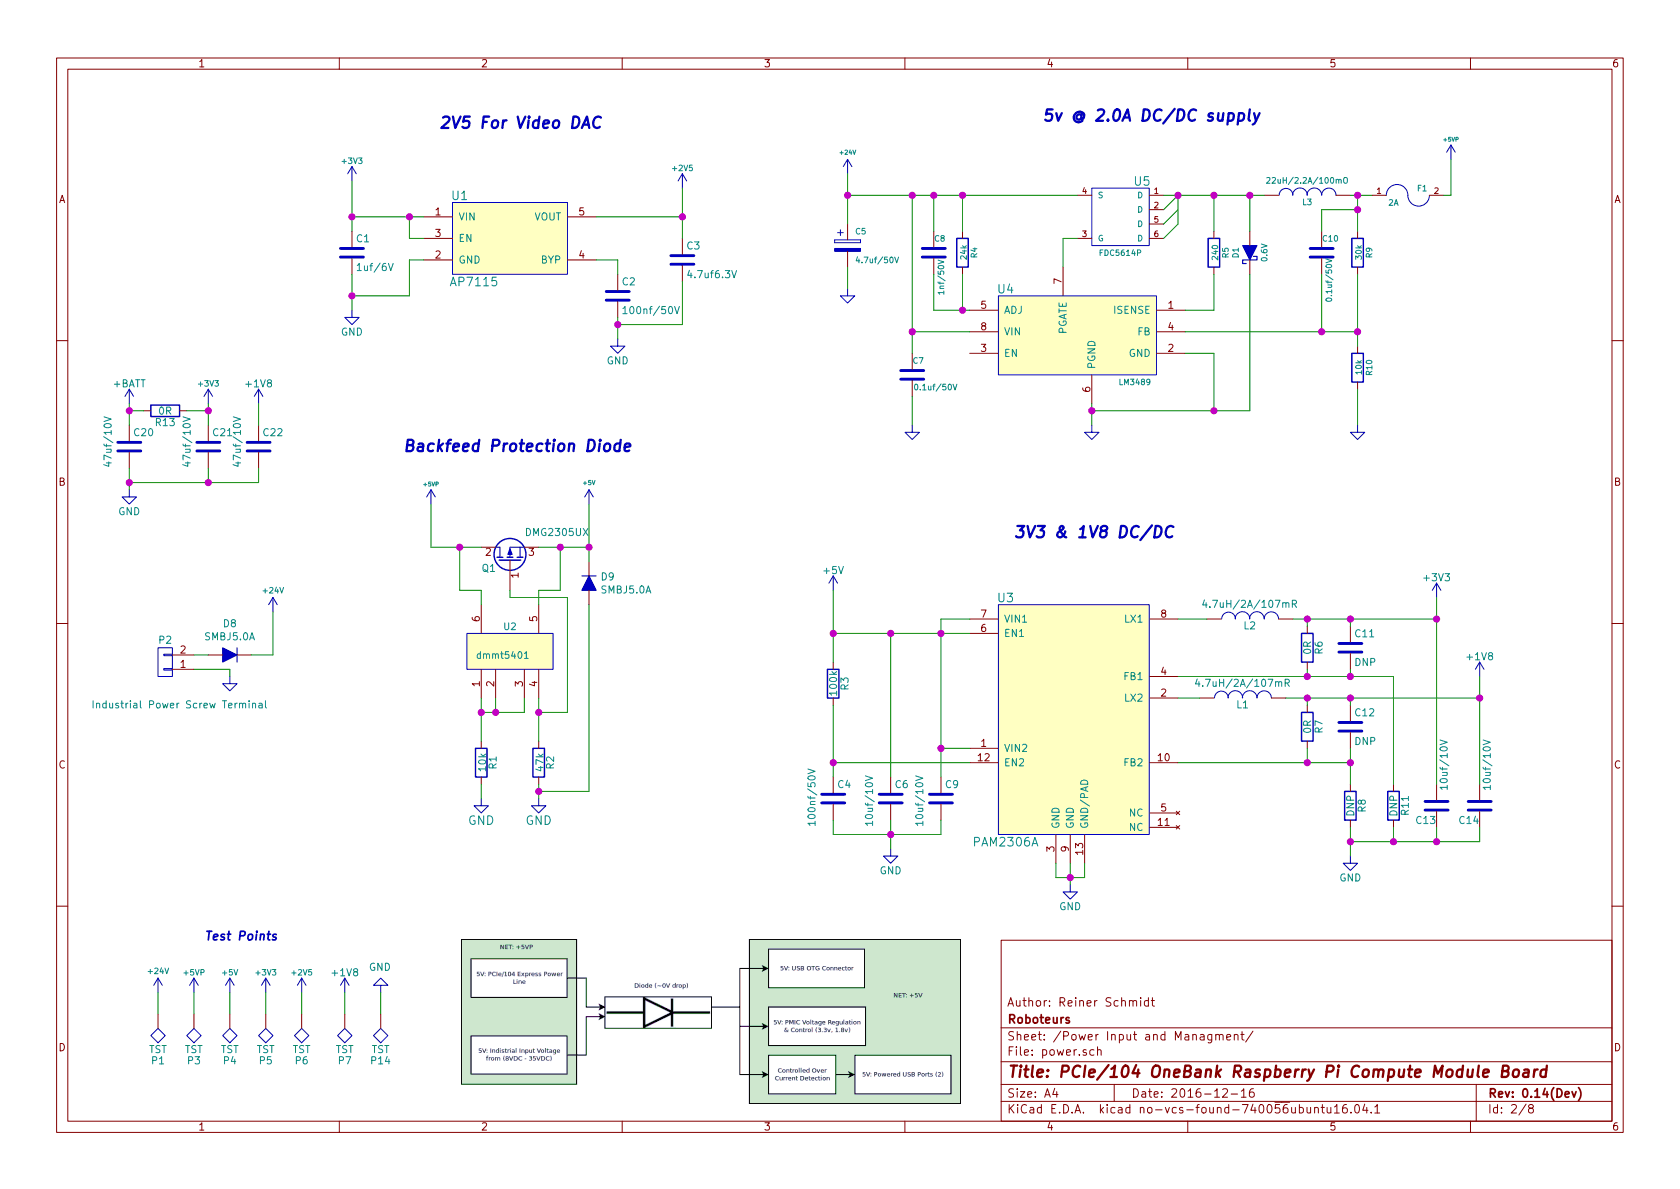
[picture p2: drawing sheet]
EESchema Schematic File Version 2
LIBS:power
LIBS:device
LIBS:transistors
LIBS:conn
LIBS:linear
LIBS:regul
LIBS:74xx
LIBS:cmos4000
LIBS:adc-dac
LIBS:memory
LIBS:xilinx
LIBS:microcontrollers
LIBS:dsp
LIBS:microchip
LIBS:analog_switches
LIBS:motorola
LIBS:texas
LIBS:intel
LIBS:audio
LIBS:interface
LIBS:digital-audio
LIBS:philips
LIBS:display
LIBS:cypress
LIBS:siliconi
LIBS:opto
LIBS:atmel
LIBS:contrib
LIBS:valves
LIBS:ddr2_sodimm
LIBS:raspberry_pi_+_conn
LIBS:onebank
LIBS:fdc5614p
LIBS:pam2306a
LIBS:dmmt5401
LIBS:ap7115
LIBS:dips-s
LIBS:LAN9514I-JZX
LIBS:ts3usb3031
LIBS:93lc66a
LIBS:rj45-0011d01bnl
LIBS:micro_usb
LIBS:video
LIBS:ttl_ieee
LIBS:transf
LIBS:switches
LIBS:supertex
LIBS:stm32
LIBS:stm8
LIBS:silabs
LIBS:sensors
LIBS:rfcom
LIBS:relays
LIBS:references
LIBS:pspice
LIBS:powerint
LIBS:onsemi
LIBS:nxp_armmcu
LIBS:nordicsemi
LIBS:msp430
LIBS:motor_drivers
LIBS:microchip_pic32mcu
LIBS:microchip_pic18mcu
LIBS:microchip_pic16mcu
LIBS:microchip_pic12mcu
LIBS:microchip_pic10mcu
LIBS:microchip_dspic33dsc
LIBS:maxim
LIBS:logo
LIBS:ir
LIBS:hc11
LIBS:graphic
LIBS:gennum
LIBS:ftdi
LIBS:elec-unifil
LIBS:diode
LIBS:dc-dc
LIBS:cmos_ieee
LIBS:brooktre
LIBS:analog_devices
LIBS:actel
LIBS:ac-dc
LIBS:Zilog
LIBS:Xicor
LIBS:Power_Management
LIBS:Oscillators
LIBS:Lattice
LIBS:ESD_Protection
LIBS:Altera
LIBS:74xgxx
LIBS:w_vacuum
LIBS:w_transistor
LIBS:w_rtx
LIBS:w_relay
LIBS:w_opto
LIBS:w_microcontrollers
LIBS:w_memory
LIBS:w_logic
LIBS:w_device
LIBS:w_connectors
LIBS:w_analog
LIBS:ESP8266
LIBS:usb_a_dual
LIBS:hdmi_conn
LIBS:esd5384
LIBS:ap2331w
LIBS:hole
LIBS:h1102
LIBS:RPi PCIe104 OB Compute Mod-cache
EELAYER 26 0
EELAYER END
$Descr A4 11693 8268
encoding utf-8
Sheet 2 8
Title "PCIe/104 OneBank Raspberry Pi Compute Module Board"
Date "2016-12-16"
Rev "0.14(Dev)"
Comp "Roboteurs"
Comment1 "Author: Reiner Schmidt"
Comment2 ""
Comment3 ""
Comment4 ""
$EndDescr
$Comp
L LM3489 U4
U 1 1
P 7400 2050
F 0 "U4" H 7000 2100 60 0000 C CNN
F 1 "LM3489" H 7900 1450 39 0000 C CNN
F 2 "w_smd_dil:msoic-8" H 7400 2050 60 0001 C CNN
F 3 "" H 7400 2050 60 0000 C CNN
F 4 "926-LM3489MM/NOPB" H 7400 2050 60 0001 C CNN "Mouser Part No."
F 5 "LM3489MM/NOPB" H 0 0 50 0001 C CNN "manf#"
F 6 "926-LM3489MM/NOPB" H 0 0 50 0001 C CNN "mouser#"
	1    7400 2050
	1    0    0    -1  
$EndComp
$Comp
L R R4
U 1 1
P 6700 1750
F 0 "R4" V 6780 1750 40 0000 C CNN
F 1 "24k" V 6707 1751 40 0000 C CNN
F 2 "w_smd_resistors:r_0402" V 6630 1750 30 0001 C CNN
F 3 "" H 6700 1750 30 0000 C CNN
F 4 "71-CRCW0603-24K-E3" V 6700 1750 60 0001 C CNN "Mouser Part No."
F 5 "ERJ-2GEJ243X" H 0 0 50 0001 C CNN "manf#"
F 6 "667-ERJ-2GEJ243X" H 0 0 50 0001 C CNN "mouser#"
	1    6700 1750
	1    0    0    -1  
$EndComp
$Comp
L C C7
U 1 1
P 6350 2600
F 0 "C7" H 6350 2700 40 0000 L CNN
F 1 "0.1uf/50V" H 6356 2515 40 0000 L CNN
F 2 "w_smd_resistors:r_0402" H 6388 2450 30 0001 C CNN
F 3 "" H 6350 2600 60 0000 C CNN
F 4 "81-GRM39X104K50D" H 6350 2600 60 0001 C CNN "Mouser Part No."
F 5 "GRM155R71H104KE14J" H 0 0 50 0001 C CNN "manf#"
F 6 "81-GRM155R71H104KE4J" H 0 0 50 0001 C CNN "mouser#"
	1    6350 2600
	1    0    0    -1  
$EndComp
$Comp
L GND #PWR01
U 1 1
P 6350 2950
F 0 "#PWR01" H 6350 2950 30 0001 C CNN
F 1 "GND" H 6350 2880 30 0001 C CNN
F 2 "" H 6350 2950 60 0000 C CNN
F 3 "" H 6350 2950 60 0000 C CNN
	1    6350 2950
	1    0    0    -1  
$EndComp
$Comp
L GND #PWR02
U 1 1
P 7600 2950
F 0 "#PWR02" H 7600 2950 30 0001 C CNN
F 1 "GND" H 7600 2880 30 0001 C CNN
F 2 "" H 7600 2950 60 0000 C CNN
F 3 "" H 7600 2950 60 0000 C CNN
	1    7600 2950
	1    0    0    -1  
$EndComp
$Comp
L CP C5
U 1 1
P 5900 1700
F 0 "C5" H 5950 1800 40 0000 L CNN
F 1 "4.7uf/50V" H 5950 1600 40 0000 L CNN
F 2 "w_smd_cap:c_elec_4x5.7" H 6000 1550 30 0001 C CNN
F 3 "" H 5900 1700 300 0000 C CNN
F 4 "647-UWR1H4R7MCL1GB" H 5900 1700 60 0001 C CNN "Mouser Part No."
F 5 "EMVA500ADA4R7MD55G" H 0 0 50 0001 C CNN "manf#"
F 6 "661-EMVA500ADA4R7MD5" H 0 0 50 0001 C CNN "mouser#"
	1    5900 1700
	1    0    0    -1  
$EndComp
$Comp
L C C8
U 1 1
P 6500 1750
F 0 "C8" H 6500 1850 40 0000 L CNN
F 1 "1nf/50V" V 6550 1450 40 0000 L CNN
F 2 "w_smd_resistors:r_0402" H 6538 1600 30 0001 C CNN
F 3 "" H 6500 1750 60 0000 C CNN
F 4 "81-GCM188R71H102KA7D " H 6500 1750 60 0001 C CNN "Mouser Part No."
F 5 "GRM1555C1H102JA01D" H 0 0 50 0001 C CNN "manf#"
F 6 "81-GRM1555C1H102JA1D" H 0 0 50 0001 C CNN "mouser#"
	1    6500 1750
	1    0    0    -1  
$EndComp
$Comp
L GND #PWR03
U 1 1
P 5900 2000
F 0 "#PWR03" H 5900 2000 30 0001 C CNN
F 1 "GND" H 5900 1930 30 0001 C CNN
F 2 "" H 5900 2000 60 0000 C CNN
F 3 "" H 5900 2000 60 0000 C CNN
	1    5900 2000
	1    0    0    -1  
$EndComp
$Comp
L R R5
U 1 1
P 8450 1750
F 0 "R5" V 8530 1750 40 0000 C CNN
F 1 "240" V 8457 1751 40 0000 C CNN
F 2 "w_smd_resistors:r_0603" V 8380 1750 30 0001 C CNN
F 3 "" H 8450 1750 30 0000 C CNN
F 4 "71-CRCW0603-240-E3" V 8450 1750 60 0001 C CNN "Mouser Part No."
F 5 "ESR03EZPJ241" H 0 0 50 0001 C CNN "manf#"
F 6 "755-ESR03EZPJ241" H 0 0 50 0001 C CNN "mouser#"
	1    8450 1750
	1    0    0    -1  
$EndComp
$Comp
L D_Schottky D1
U 1 1
P 8700 1750
F 0 "D1" H 8700 1850 40 0000 C CNN
F 1 "0.6V" H 8700 1650 40 0000 C CNN
F 2 "w_smd_diode:do214aa" H 8700 1750 60 0001 C CNN
F 3 "" H 8700 1750 60 0000 C CNN
F 4 "512-MBRS140" H 8700 1750 60 0001 C CNN "Mouser Part No."
F 5 "MBRS140" H 0 0 50 0001 C CNN "manf#"
F 6 "512-MBRS140" H 0 0 50 0001 C CNN "mouser#"
	1    8700 1750
	0    -1   -1   0   
$EndComp
$Comp
L INDUCTOR L3
U 1 1
P 9100 1350
F 0 "L3" V 9050 1350 40 0000 C CNN
F 1 "22uH/2.2A/100mO" V 9200 1350 40 0000 C CNN
F 2 "w_smd_inductors:inductor_smd_8x5mm" H 9100 1350 60 0001 C CNN
F 3 "" H 9100 1350 60 0000 C CNN
F 4 "652-SRN8040-220M" V 9100 1350 60 0001 C CNN "Mouser Part No."
F 5 "SRN8040-220M" H 0 0 50 0001 C CNN "manf#"
F 6 "652-SRN8040-220M" H 0 0 50 0001 C CNN "mouser#"
	1    9100 1350
	0    -1   -1   0   
$EndComp
$Comp
L R R9
U 1 1
P 9450 1750
F 0 "R9" V 9530 1750 40 0000 C CNN
F 1 "30k" V 9457 1751 40 0000 C CNN
F 2 "w_smd_resistors:r_0402" V 9380 1750 30 0001 C CNN
F 3 "" H 9450 1750 30 0000 C CNN
F 4 "71-CRCW0603-30K-E3" V 9450 1750 60 0001 C CNN "Mouser Part No."
F 5 "ERJ-2RKF3002X" H 0 0 50 0001 C CNN "manf#"
F 6 "667-ERJ-2RKF3002X" H 0 0 50 0001 C CNN "mouser#"
	1    9450 1750
	1    0    0    -1  
$EndComp
$Comp
L R R10
U 1 1
P 9450 2550
F 0 "R10" V 9530 2550 40 0000 C CNN
F 1 "10k" V 9457 2551 40 0000 C CNN
F 2 "w_smd_resistors:r_0402" V 9380 2550 30 0001 C CNN
F 3 "" H 9450 2550 30 0000 C CNN
F 4 "71-CRCW0603-10K-E3" V 9450 2550 60 0001 C CNN "Mouser Part No."
F 5 "ERJ-2GEJ103X" H 0 0 50 0001 C CNN "manf#"
F 6 "667-ERJ-2GEJ103X" H 0 0 50 0001 C CNN "mouser#"
	1    9450 2550
	1    0    0    -1  
$EndComp
$Comp
L GND #PWR04
U 1 1
P 9450 2950
F 0 "#PWR04" H 9450 2950 30 0001 C CNN
F 1 "GND" H 9450 2880 30 0001 C CNN
F 2 "" H 9450 2950 60 0000 C CNN
F 3 "" H 9450 2950 60 0000 C CNN
	1    9450 2950
	1    0    0    -1  
$EndComp
$Comp
L FDC5614P U5
U 1 1
P 7800 1500
F 0 "U5" H 7650 1750 60 0000 C CNN
F 1 "FDC5614P" H 7800 1250 39 0000 C CNN
F 2 "w_smd_trans:sot23-6" H 7650 1650 60 0001 C CNN
F 3 "" H 7650 1650 60 0000 C CNN
F 4 "512-FDC5614P" H 7800 1500 60 0001 C CNN "Mouser Part No."
F 5 "FDC5614P" H 0 0 50 0001 C CNN "manf#"
F 6 "512-FDC5614P " H 0 0 50 0001 C CNN "mouser#"
	1    7800 1500
	-1   0    0    -1  
$EndComp
$Comp
L FUSE F1
U 1 1
P 9800 1350
F 0 "F1" H 9900 1400 40 0000 C CNN
F 1 "2A" H 9700 1300 40 0000 C CNN
F 2 "w_smd_resistors:r_1206" H 9800 1350 60 0001 C CNN
F 3 "" H 9800 1350 60 0000 C CNN
F 4 "652-MF-NSMF200-2" H 9800 1350 60 0001 C CNN "Mouser Part No."
F 5 "MF-NSMF200-2" H 0 0 50 0001 C CNN "manf#"
F 6 "652-MF-NSMF200-2" H 0 0 50 0001 C CNN "mouser#"
	1    9800 1350
	1    0    0    -1  
$EndComp
$Comp
L +5V #PWR05
U 1 1
P 4100 3500
F 0 "#PWR05" H 4100 3590 20 0001 C CNN
F 1 "+5V" H 4100 3650 30 0000 C CNN
F 2 "" H 4100 3500 60 0000 C CNN
F 3 "" H 4100 3500 60 0000 C CNN
	1    4100 3500
	-1   0    0    -1  
$EndComp
$Comp
L +24V #PWR06
U 1 1
P 5900 1200
F 0 "#PWR06" H 5900 1150 20 0001 C CNN
F 1 "+24V" H 5900 1350 30 0000 C CNN
F 2 "" H 5900 1200 60 0000 C CNN
F 3 "" H 5900 1200 60 0000 C CNN
	1    5900 1200
	1    0    0    -1  
$EndComp
$Comp
L C C10
U 1 1
P 9200 1750
F 0 "C10" H 9200 1850 40 0000 L CNN
F 1 "0.1uf/50V" V 9250 1400 40 0000 L CNN
F 2 "w_smd_resistors:r_0402" H 9238 1600 30 0001 C CNN
F 3 "" H 9200 1750 60 0000 C CNN
F 4 "81-GRM39X104K50D" H 9200 1750 60 0001 C CNN "Mouser Part No."
F 5 "GRM155R71H104KE14J" H 0 0 50 0001 C CNN "manf#"
F 6 "81-GRM155R71H104KE4J" H 0 0 50 0001 C CNN "mouser#"
	1    9200 1750
	1    0    0    -1  
$EndComp
$Comp
L PAM2306A U3
U 1 1
P 6950 4650
F 0 "U3" H 7000 5150 60 0000 C CNN
F 1 "PAM2306A" H 7000 3450 60 0000 C CNN
F 2 "w_smd_qfn:dfn12" H 6950 5000 60 0001 C CNN
F 3 "" H 6950 5000 60 0001 C CNN
F 4 "PAM2306AYPKE" H 0 0 50 0001 C CNN "manf#"
F 5 "621-PAM2306AYPKE" H 0 0 50 0001 C CNN "mouser#"
	1    6950 4650
	1    0    0    -1  
$EndComp
$Comp
L INDUCTOR L2
U 1 1
P 8700 4300
F 0 "L2" V 8650 4300 50 0000 C CNN
F 1 "4.7uH/2A/107mR" V 8800 4300 50 0000 C CNN
F 2 "Inductors:Inductor_Taiyo-Yuden_MD-4040" H 8700 4300 50 0001 C CNN
F 3 "" H 8700 4300 50 0000 C CNN
F 4 "MDWK4040T4R7MM" H 0 0 50 0001 C CNN "manf#"
F 5 "963-MDWK4040T4R7MM" V 8700 4300 60 0001 C CNN "mouser#"
	1    8700 4300
	0    -1   -1   0   
$EndComp
$Comp
L C C11
U 1 1
P 9400 4500
F 0 "C11" H 9425 4600 50 0000 L CNN
F 1 "DNP" H 9425 4400 50 0000 L CNN
F 2 "w_smd_cap:c_0402" H 9438 4350 50 0001 C CNN
F 3 "" H 9400 4500 50 0000 C CNN
F 4 "-" H 0 0 50 0001 C CNN "manf#"
F 5 "-" H 0 0 50 0001 C CNN "mouser#"
	1    9400 4500
	1    0    0    -1  
$EndComp
$Comp
L R R7
U 1 1
P 9100 5050
F 0 "R7" V 9180 5050 50 0000 C CNN
F 1 "0R" V 9100 5050 50 0000 C CNN
F 2 "w_smd_resistors:r_0402" V 9030 5050 50 0001 C CNN
F 3 "" H 9100 5050 50 0000 C CNN
F 4 "CRCW04020000Z0ED" H 0 0 50 0001 C CNN "manf#"
F 5 "71-CRCW0402-0-E3" H 0 0 50 0001 C CNN "mouser#"
	1    9100 5050
	1    0    0    -1  
$EndComp
$Comp
L C C12
U 1 1
P 9400 5050
F 0 "C12" H 9425 5150 50 0000 L CNN
F 1 "DNP" H 9425 4950 50 0000 L CNN
F 2 "w_smd_cap:c_0402" H 9438 4900 50 0001 C CNN
F 3 "" H 9400 5050 50 0000 C CNN
F 4 "-" H 0 0 50 0001 C CNN "manf#"
F 5 "-" H 0 0 50 0001 C CNN "mouser#"
	1    9400 5050
	1    0    0    -1  
$EndComp
$Comp
L R R8
U 1 1
P 9400 5600
F 0 "R8" V 9480 5600 50 0000 C CNN
F 1 "DNP" V 9400 5600 50 0000 C CNN
F 2 "w_smd_resistors:r_0402" V 9330 5600 50 0001 C CNN
F 3 "" H 9400 5600 50 0000 C CNN
F 4 "-" H 0 0 50 0001 C CNN "manf#"
F 5 "-" H 0 0 50 0001 C CNN "mouser#"
	1    9400 5600
	1    0    0    -1  
$EndComp
$Comp
L R R11
U 1 1
P 9700 5600
F 0 "R11" V 9780 5600 50 0000 C CNN
F 1 "DNP" V 9700 5600 50 0000 C CNN
F 2 "w_smd_resistors:r_0402" V 9630 5600 50 0001 C CNN
F 3 "" H 9700 5600 50 0000 C CNN
F 4 "-" H 0 0 50 0001 C CNN "manf#"
F 5 "-" H 0 0 50 0001 C CNN "mouser#"
	1    9700 5600
	1    0    0    -1  
$EndComp
$Comp
L +3V3 #PWR07
U 1 1
P 10000 4150
F 0 "#PWR07" H 10000 4000 50 0001 C CNN
F 1 "+3V3" H 10000 4290 50 0000 C CNN
F 2 "" H 10000 4150 50 0000 C CNN
F 3 "" H 10000 4150 50 0000 C CNN
	1    10000 4150
	1    0    0    -1  
$EndComp
$Comp
L +1V8 #PWR08
U 1 1
P 10300 4700
F 0 "#PWR08" H 10300 4550 50 0001 C CNN
F 1 "+1V8" H 10300 4840 50 0000 C CNN
F 2 "" H 10300 4700 50 0000 C CNN
F 3 "" H 10300 4700 50 0000 C CNN
	1    10300 4700
	1    0    0    -1  
$EndComp
$Comp
L GND #PWR09
U 1 1
P 9400 5950
F 0 "#PWR09" H 9400 5700 50 0001 C CNN
F 1 "GND" H 9400 5800 50 0000 C CNN
F 2 "" H 9400 5950 50 0000 C CNN
F 3 "" H 9400 5950 50 0000 C CNN
	1    9400 5950
	1    0    0    -1  
$EndComp
$Comp
L GND #PWR010
U 1 1
P 7450 6150
F 0 "#PWR010" H 7450 5900 50 0001 C CNN
F 1 "GND" H 7450 6000 50 0000 C CNN
F 2 "" H 7450 6150 50 0000 C CNN
F 3 "" H 7450 6150 50 0000 C CNN
	1    7450 6150
	1    0    0    -1  
$EndComp
$Comp
L +5V #PWR011
U 1 1
P 5800 4100
F 0 "#PWR011" H 5800 3950 50 0001 C CNN
F 1 "+5V" H 5800 4240 50 0000 C CNN
F 2 "" H 5800 4100 50 0000 C CNN
F 3 "" H 5800 4100 50 0000 C CNN
	1    5800 4100
	1    0    0    -1  
$EndComp
$Comp
L R R3
U 1 1
P 5800 4750
F 0 "R3" V 5880 4750 50 0000 C CNN
F 1 "100k" V 5800 4750 50 0000 C CNN
F 2 "w_smd_resistors:r_0402" V 5730 4750 50 0001 C CNN
F 3 "" H 5800 4750 50 0000 C CNN
F 4 "ERJ-2GEJ104X" H 0 0 50 0001 C CNN "manf#"
F 5 "667-ERJ-2GEJ104X" H 0 0 50 0001 C CNN "mouser#"
	1    5800 4750
	1    0    0    -1  
$EndComp
$Comp
L C C4
U 1 1
P 5800 5550
F 0 "C4" H 5825 5650 50 0000 L CNN
F 1 "100nf/50V" V 5650 5350 50 0000 L CNN
F 2 "w_smd_cap:c_0402" H 5838 5400 50 0001 C CNN
F 3 "" H 5800 5550 50 0000 C CNN
F 4 "GRM155R71H104KE14J" H 0 0 50 0001 C CNN "manf#"
F 5 "81-GRM155R71H104KE4J" H 0 0 50 0001 C CNN "mouser#"
	1    5800 5550
	1    0    0    -1  
$EndComp
$Comp
L C C6
U 1 1
P 6200 5550
F 0 "C6" H 6225 5650 50 0000 L CNN
F 1 "10uf/10V" V 6050 5350 50 0000 L CNN
F 2 "w_smd_cap:c_0805" H 6238 5400 50 0001 C CNN
F 3 "" H 6200 5550 50 0000 C CNN
F 4 "GRM21BR71A106KE51L" H 0 0 50 0001 C CNN "manf#"
F 5 "81-GRM21BR71A106KE51" H 0 0 50 0001 C CNN "mouser#"
	1    6200 5550
	1    0    0    -1  
$EndComp
$Comp
L GND #PWR012
U 1 1
P 6200 5900
F 0 "#PWR012" H 6200 5650 50 0001 C CNN
F 1 "GND" H 6200 5750 50 0000 C CNN
F 2 "" H 6200 5900 50 0000 C CNN
F 3 "" H 6200 5900 50 0000 C CNN
	1    6200 5900
	1    0    0    -1  
$EndComp
$Comp
L +5VP #PWR013
U 1 1
P 10100 1100
F 0 "#PWR013" H 10100 950 50 0001 C CNN
F 1 "+5VP" H 10100 1240 28 0000 C CNN
F 2 "" H 10100 1100 50 0000 C CNN
F 3 "" H 10100 1100 50 0000 C CNN
	1    10100 1100
	1    0    0    -1  
$EndComp
$Comp
L DMMT5401 U2
U 1 1
P 3550 4500
F 0 "U2" H 3550 4650 47 0000 C CNN
F 1 "dmmt5401" H 3500 4450 47 0000 C CNN
F 2 "w_smd_trans:sot23-6" H 3400 4200 47 0001 C CNN
F 3 "" H 3400 4200 47 0000 C CNN
F 4 "621-DMMT5401-7-F" H 3550 4500 60 0001 C CNN "Mouser Part No."
F 5 "DMMT5401-7-F" H 0 0 50 0001 C CNN "manf#"
F 6 "621-DMMT5401-7-F" H 0 0 50 0001 C CNN "mouser#"
	1    3550 4500
	1    0    0    -1  
$EndComp
$Comp
L R R2
U 1 1
P 3750 5300
F 0 "R2" V 3830 5300 50 0000 C CNN
F 1 "47k" V 3757 5301 50 0000 C CNN
F 2 "w_smd_resistors:r_0402" V 3680 5300 30 0001 C CNN
F 3 "" H 3750 5300 30 0000 C CNN
F 4 "667-ERJ-2RKF4702X" V 3750 5300 60 0001 C CNN "Mouser Part No."
F 5 "CRCW040247K0FKED" H 0 0 50 0001 C CNN "manf#"
F 6 "71-CRCW0402-47K-E3" H 0 0 50 0001 C CNN "mouser#"
	1    3750 5300
	1    0    0    -1  
$EndComp
$Comp
L R R1
U 1 1
P 3350 5300
F 0 "R1" V 3430 5300 50 0000 C CNN
F 1 "10k" V 3357 5301 50 0000 C CNN
F 2 "w_smd_resistors:r_0402" V 3280 5300 30 0001 C CNN
F 3 "" H 3350 5300 30 0000 C CNN
F 4 "71-CRCW0402-10K-E3" V 3350 5300 60 0001 C CNN "Mouser Part No."
F 5 "ERJ-2GEJ103X" H 0 0 50 0001 C CNN "manf#"
F 6 "667-ERJ-2GEJ103X" H 0 0 50 0001 C CNN "mouser#"
	1    3350 5300
	1    0    0    -1  
$EndComp
$Comp
L GND #PWR014
U 1 1
P 3750 5550
F 0 "#PWR014" H 3750 5300 60 0001 C CNN
F 1 "GND" H 3750 5400 60 0000 C CNN
F 2 "" H 3750 5550 60 0000 C CNN
F 3 "" H 3750 5550 60 0000 C CNN
	1    3750 5550
	1    0    0    -1  
$EndComp
$Comp
L GND #PWR015
U 1 1
P 3350 5550
F 0 "#PWR015" H 3350 5300 60 0001 C CNN
F 1 "GND" H 3350 5400 60 0000 C CNN
F 2 "" H 3350 5550 60 0000 C CNN
F 3 "" H 3350 5550 60 0000 C CNN
	1    3350 5550
	1    0    0    -1  
$EndComp
$Comp
L Q_PMOS_GDS Q1
U 1 1
P 3550 3900
F 0 "Q1" V 3500 4100 50 0000 R CNN
F 1 "DMG2305UX" V 3750 3800 50 0000 R CNN
F 2 "w_smd_trans:sot23" H 3750 4000 50 0001 C CNN
F 3 "" H 3550 3900 50 0000 C CNN
F 4 "DMG2305UX-7" H 0 0 50 0001 C CNN "manf#"
F 5 "621-DMG2305UX-7" H 0 0 50 0001 C CNN "mouser#"
	1    3550 3900
	0    -1   -1   0   
$EndComp
$Comp
L +5VP #PWR016
U 1 1
P 3000 3500
F 0 "#PWR016" H 3000 3350 50 0001 C CNN
F 1 "+5VP" H 3000 3640 28 0000 C CNN
F 2 "" H 3000 3500 50 0000 C CNN
F 3 "" H 3000 3500 50 0000 C CNN
	1    3000 3500
	1    0    0    -1  
$EndComp
$Comp
L AP7115 U1
U 1 1
P 3500 1650
F 0 "U1" H 3200 1950 60 0000 C CNN
F 1 "AP7115" H 3300 1350 60 0000 C CNN
F 2 "w_smd_trans:sot323-5" H 3150 1600 60 0001 C CNN
F 3 "" H 3150 1600 60 0001 C CNN
F 4 "AP7115-25SEG-7" H 0 0 50 0001 C CNN "manf#"
F 5 "621-AP7115-25SEG-7" H 0 0 50 0001 C CNN "mouser#"
	1    3500 1650
	1    0    0    -1  
$EndComp
$Comp
L C C1
U 1 1
P 2450 1750
F 0 "C1" H 2475 1850 50 0000 L CNN
F 1 "1uf/6V" H 2475 1650 50 0000 L CNN
F 2 "w_smd_resistors:r_0402" H 2488 1600 50 0001 C CNN
F 3 "" H 2450 1750 50 0000 C CNN
F 4 "GRM155R70J105KA12J" H 0 0 50 0001 C CNN "manf#"
F 5 "81-GRM155R70J105KA2J" H 0 0 50 0001 C CNN "mouser#"
	1    2450 1750
	1    0    0    -1  
$EndComp
$Comp
L +3V3 #PWR017
U 1 1
P 2450 1250
F 0 "#PWR017" H 2450 1100 50 0001 C CNN
F 1 "+3V3" H 2450 1390 39 0000 C CNN
F 2 "" H 2450 1250 50 0000 C CNN
F 3 "" H 2450 1250 50 0000 C CNN
	1    2450 1250
	1    0    0    -1  
$EndComp
$Comp
L GND #PWR018
U 1 1
P 2450 2150
F 0 "#PWR018" H 2450 1900 50 0001 C CNN
F 1 "GND" H 2450 2000 50 0000 C CNN
F 2 "" H 2450 2150 50 0000 C CNN
F 3 "" H 2450 2150 50 0000 C CNN
	1    2450 2150
	1    0    0    -1  
$EndComp
$Comp
L C C2
U 1 1
P 4300 2050
F 0 "C2" H 4325 2150 50 0000 L CNN
F 1 "100nf/50V" H 4325 1950 50 0000 L CNN
F 2 "w_smd_resistors:r_0402" H 4338 1900 50 0001 C CNN
F 3 "" H 4300 2050 50 0000 C CNN
F 4 "GRM155R71H104KE14J" H 0 0 50 0001 C CNN "manf#"
F 5 "81-GRM155R71H104KE4J" H 0 0 50 0001 C CNN "mouser#"
	1    4300 2050
	1    0    0    -1  
$EndComp
$Comp
L C C3
U 1 1
P 4750 1800
F 0 "C3" H 4775 1900 50 0000 L CNN
F 1 "4.7uf6.3V" H 4775 1700 50 0000 L CNN
F 2 "w_smd_cap:c_0402" H 4788 1650 50 0001 C CNN
F 3 "" H 4750 1800 50 0000 C CNN
F 4 "04026D475KAT2A" H 0 0 50 0001 C CNN "manf#"
F 5 "581-04026D475KAT2A" H 0 0 50 0001 C CNN "mouser#"
	1    4750 1800
	1    0    0    -1  
$EndComp
$Comp
L GND #PWR019
U 1 1
P 4300 2350
F 0 "#PWR019" H 4300 2100 50 0001 C CNN
F 1 "GND" H 4300 2200 50 0000 C CNN
F 2 "" H 4300 2350 50 0000 C CNN
F 3 "" H 4300 2350 50 0000 C CNN
	1    4300 2350
	1    0    0    -1  
$EndComp
$Comp
L +2V5 #PWR020
U 1 1
P 4750 1300
F 0 "#PWR020" H 4750 1150 50 0001 C CNN
F 1 "+2V5" H 4750 1440 39 0000 C CNN
F 2 "" H 4750 1300 50 0000 C CNN
F 3 "" H 4750 1300 50 0000 C CNN
	1    4750 1300
	1    0    0    -1  
$EndComp
$Comp
L CONN_01X02 P2
U 1 1
P 1150 4600
F 0 "P2" H 1150 4450 50 0000 C CNN
F 1 "Industrial Power Screw Terminal" H 1050 4900 50 0000 C CNN
F 2 "project_foot:796644-2" H 1150 4600 50 0001 C CNN
F 3 "" H 1150 4600 50 0000 C CNN
F 4 "571-796644-2" H 0 0 50 0001 C CNN "manf#"
F 5 "571-796644-2" H 0 0 50 0001 C CNN "mouser#"
	1    1150 4600
	-1   0    0    1   
$EndComp
$Comp
L +24V #PWR021
U 1 1
P 1900 4250
F 0 "#PWR021" H 1900 4200 20 0001 C CNN
F 1 "+24V" H 1900 4400 39 0000 C CNN
F 2 "" H 1900 4250 60 0000 C CNN
F 3 "" H 1900 4250 60 0000 C CNN
	1    1900 4250
	1    0    0    -1  
$EndComp
$Comp
L GND #PWR022
U 1 1
P 1600 4700
F 0 "#PWR022" H 1600 4700 30 0001 C CNN
F 1 "GND" H 1600 4630 30 0001 C CNN
F 2 "" H 1600 4700 60 0000 C CNN
F 3 "" H 1600 4700 60 0000 C CNN
	1    1600 4700
	1    0    0    -1  
$EndComp
$Comp
L TST P1
U 1 1
P 1100 7050
F 0 "P1" H 1100 7350 50 0000 C BNN
F 1 "TST" H 1100 7300 50 0000 C CNN
F 2 "Measurement_Points:Measurement_Point_Round-SMD-Pad_Small" H 1100 7050 50 0001 C CNN
F 3 "" H 1100 7050 50 0000 C CNN
F 4 "-" H 0 0 50 0001 C CNN "manf#"
F 5 "-" H 0 0 50 0001 C CNN "mouser#"
	1    1100 7050
	-1   0    0    1   
$EndComp
$Comp
L +24V #PWR023
U 1 1
P 1100 6900
F 0 "#PWR023" H 1100 6850 20 0001 C CNN
F 1 "+24V" H 1100 7050 39 0000 C CNN
F 2 "" H 1100 6900 60 0000 C CNN
F 3 "" H 1100 6900 60 0000 C CNN
	1    1100 6900
	1    0    0    -1  
$EndComp
$Comp
L +5VP #PWR024
U 1 1
P 1350 6900
F 0 "#PWR024" H 1350 6750 50 0001 C CNN
F 1 "+5VP" H 1350 7040 39 0000 C CNN
F 2 "" H 1350 6900 50 0000 C CNN
F 3 "" H 1350 6900 50 0000 C CNN
	1    1350 6900
	1    0    0    -1  
$EndComp
$Comp
L +5V #PWR025
U 1 1
P 1600 6900
F 0 "#PWR025" H 1600 6750 50 0001 C CNN
F 1 "+5V" H 1600 7040 39 0000 C CNN
F 2 "" H 1600 6900 50 0000 C CNN
F 3 "" H 1600 6900 50 0000 C CNN
	1    1600 6900
	1    0    0    -1  
$EndComp
$Comp
L +3V3 #PWR026
U 1 1
P 1850 6900
F 0 "#PWR026" H 1850 6750 50 0001 C CNN
F 1 "+3V3" H 1850 7040 39 0000 C CNN
F 2 "" H 1850 6900 50 0000 C CNN
F 3 "" H 1850 6900 50 0000 C CNN
	1    1850 6900
	1    0    0    -1  
$EndComp
$Comp
L +2V5 #PWR027
U 1 1
P 2100 6900
F 0 "#PWR027" H 2100 6750 50 0001 C CNN
F 1 "+2V5" H 2100 7040 39 0000 C CNN
F 2 "" H 2100 6900 50 0000 C CNN
F 3 "" H 2100 6900 50 0000 C CNN
	1    2100 6900
	1    0    0    -1  
$EndComp
$Comp
L +1V8 #PWR028
U 1 1
P 2400 6900
F 0 "#PWR028" H 2400 6750 50 0001 C CNN
F 1 "+1V8" H 2400 7040 50 0000 C CNN
F 2 "" H 2400 6900 50 0000 C CNN
F 3 "" H 2400 6900 50 0000 C CNN
	1    2400 6900
	1    0    0    -1  
$EndComp
$Comp
L +BATT #PWR029
U 1 1
P 900 2800
F 0 "#PWR029" H 900 2650 50 0001 C CNN
F 1 "+BATT" H 900 2940 50 0000 C CNN
F 2 "" H 900 2800 50 0000 C CNN
F 3 "" H 900 2800 50 0000 C CNN
	1    900  2800
	1    0    0    -1  
$EndComp
$Comp
L C C20
U 1 1
P 900 3100
F 0 "C20" H 925 3200 50 0000 L CNN
F 1 "47uf/10V" V 750 2950 50 0000 L CNN
F 2 "w_smd_cap:c_1210" H 938 2950 50 0001 C CNN
F 3 "" H 900 3100 50 0000 C CNN
F 4 "C1210C476M8PACTU" H 0 0 50 0001 C CNN "manf#"
F 5 "80-C1210C476M8P" H 900 3100 60 0001 C CNN "mouser#"
	1    900  3100
	1    0    0    -1  
$EndComp
$Comp
L +3V3 #PWR030
U 1 1
P 1450 2800
F 0 "#PWR030" H 1450 2650 50 0001 C CNN
F 1 "+3V3" H 1450 2940 39 0000 C CNN
F 2 "" H 1450 2800 50 0000 C CNN
F 3 "" H 1450 2800 50 0000 C CNN
	1    1450 2800
	1    0    0    -1  
$EndComp
$Comp
L R R13
U 1 1
P 1150 2850
F 0 "R13" V 1230 2850 50 0000 C CNN
F 1 "0R" V 1150 2850 50 0000 C CNN
F 2 "w_smd_resistors:r_0402" V 1080 2850 50 0001 C CNN
F 3 "" H 1150 2850 50 0000 C CNN
F 4 "CRCW04020000Z0ED" H 0 0 50 0001 C CNN "manf#"
F 5 "71-CRCW0402-0-E3" H 0 0 50 0001 C CNN "mouser#"
	1    1150 2850
	0    1    1    0   
$EndComp
$Comp
L GND #PWR031
U 1 1
P 900 3400
F 0 "#PWR031" H 900 3150 50 0001 C CNN
F 1 "GND" H 900 3250 50 0000 C CNN
F 2 "" H 900 3400 50 0000 C CNN
F 3 "" H 900 3400 50 0000 C CNN
	1    900  3400
	1    0    0    -1  
$EndComp
$Comp
L +1V8 #PWR032
U 1 1
P 1800 2800
F 0 "#PWR032" H 1800 2650 50 0001 C CNN
F 1 "+1V8" H 1800 2940 50 0000 C CNN
F 2 "" H 1800 2800 50 0000 C CNN
F 3 "" H 1800 2800 50 0000 C CNN
	1    1800 2800
	1    0    0    -1  
$EndComp
$Comp
L C C9
U 1 1
P 6550 5550
F 0 "C9" H 6575 5650 50 0000 L CNN
F 1 "10uf/10V" V 6400 5350 50 0000 L CNN
F 2 "w_smd_cap:c_0805" H 6588 5400 50 0001 C CNN
F 3 "" H 6550 5550 50 0000 C CNN
F 4 "GRM21BR71A106KE51L" H 0 0 50 0001 C CNN "manf#"
F 5 "81-GRM21BR71A106KE51" H 0 0 50 0001 C CNN "mouser#"
	1    6550 5550
	1    0    0    -1  
$EndComp
$Comp
L R R6
U 1 1
P 9100 4500
F 0 "R6" V 9180 4500 50 0000 C CNN
F 1 "0R" V 9100 4500 50 0000 C CNN
F 2 "w_smd_resistors:r_0402" V 9030 4500 50 0001 C CNN
F 3 "" H 9100 4500 50 0000 C CNN
F 4 "CRCW04020000Z0ED" H 0 0 50 0001 C CNN "manf#"
F 5 "71-CRCW0402-0-E3" H 0 0 50 0001 C CNN "mouser#"
	1    9100 4500
	1    0    0    -1  
$EndComp
$Comp
L C C13
U 1 1
P 10000 5600
F 0 "C13" H 9850 5500 50 0000 L CNN
F 1 "10uf/10V" V 10050 5700 50 0000 L CNN
F 2 "w_smd_cap:c_0805" H 10038 5450 50 0001 C CNN
F 3 "" H 10000 5600 50 0000 C CNN
F 4 "GRM21BR71A106KE51L" H 0 0 50 0001 C CNN "manf#"
F 5 "81-GRM21BR71A106KE51" H 0 0 50 0001 C CNN "mouser#"
	1    10000 5600
	1    0    0    -1  
$EndComp
$Comp
L C C14
U 1 1
P 10300 5600
F 0 "C14" H 10150 5500 50 0000 L CNN
F 1 "10uf/10V" V 10350 5700 50 0000 L CNN
F 2 "w_smd_cap:c_0805" H 10338 5450 50 0001 C CNN
F 3 "" H 10300 5600 50 0000 C CNN
F 4 "GRM21BR71A106KE51L" H 0 0 50 0001 C CNN "manf#"
F 5 "81-GRM21BR71A106KE51" H 0 0 50 0001 C CNN "mouser#"
	1    10300 5600
	1    0    0    -1  
$EndComp
$Comp
L INDUCTOR L1
U 1 1
P 8650 4850
F 0 "L1" V 8600 4850 50 0000 C CNN
F 1 "4.7uH/2A/107mR" V 8750 4850 50 0000 C CNN
F 2 "Inductors:Inductor_Taiyo-Yuden_MD-4040" H 8650 4850 50 0001 C CNN
F 3 "" H 8650 4850 50 0000 C CNN
F 4 "MDWK4040T4R7MM" H 0 0 50 0001 C CNN "manf#"
F 5 "963-MDWK4040T4R7MM" H 0 0 50 0001 C CNN "mouser#"
	1    8650 4850
	0    -1   -1   0   
$EndComp
$Comp
L C C21
U 1 1
P 1450 3100
F 0 "C21" H 1475 3200 50 0000 L CNN
F 1 "47uf/10V" V 1300 2950 50 0000 L CNN
F 2 "w_smd_cap:c_1210" H 1488 2950 50 0001 C CNN
F 3 "" H 1450 3100 50 0000 C CNN
F 4 "C1210C476M8PACTU" H 0 0 50 0001 C CNN "manf#"
F 5 "80-C1210C476M8P" H 1450 3100 60 0001 C CNN "mouser#"
	1    1450 3100
	1    0    0    -1  
$EndComp
$Comp
L C C22
U 1 1
P 1800 3100
F 0 "C22" H 1825 3200 50 0000 L CNN
F 1 "47uf/10V" V 1650 2950 50 0000 L CNN
F 2 "w_smd_cap:c_1210" H 1838 2950 50 0001 C CNN
F 3 "" H 1800 3100 50 0000 C CNN
F 4 "C1210C476M8PACTU" H 0 0 50 0001 C CNN "manf#"
F 5 "80-C1210C476M8P" H 1800 3100 60 0001 C CNN "mouser#"
	1    1800 3100
	1    0    0    -1  
$EndComp
$Comp
L TST P3
U 1 1
P 1350 7050
F 0 "P3" H 1350 7350 50 0000 C BNN
F 1 "TST" H 1350 7300 50 0000 C CNN
F 2 "Measurement_Points:Measurement_Point_Round-SMD-Pad_Small" H 1350 7050 50 0001 C CNN
F 3 "" H 1350 7050 50 0000 C CNN
F 4 "-" H 0 0 50 0001 C CNN "manf#"
F 5 "-" H 0 0 50 0001 C CNN "mouser#"
	1    1350 7050
	-1   0    0    1   
$EndComp
$Comp
L TST P4
U 1 1
P 1600 7050
F 0 "P4" H 1600 7350 50 0000 C BNN
F 1 "TST" H 1600 7300 50 0000 C CNN
F 2 "Measurement_Points:Measurement_Point_Round-SMD-Pad_Small" H 1600 7050 50 0001 C CNN
F 3 "" H 1600 7050 50 0000 C CNN
F 4 "-" H 0 0 50 0001 C CNN "manf#"
F 5 "-" H 0 0 50 0001 C CNN "mouser#"
	1    1600 7050
	-1   0    0    1   
$EndComp
$Comp
L TST P5
U 1 1
P 1850 7050
F 0 "P5" H 1850 7350 50 0000 C BNN
F 1 "TST" H 1850 7300 50 0000 C CNN
F 2 "Measurement_Points:Measurement_Point_Round-SMD-Pad_Small" H 1850 7050 50 0001 C CNN
F 3 "" H 1850 7050 50 0000 C CNN
F 4 "-" H 0 0 50 0001 C CNN "manf#"
F 5 "-" H 0 0 50 0001 C CNN "mouser#"
	1    1850 7050
	-1   0    0    1   
$EndComp
$Comp
L TST P6
U 1 1
P 2100 7050
F 0 "P6" H 2100 7350 50 0000 C BNN
F 1 "TST" H 2100 7300 50 0000 C CNN
F 2 "Measurement_Points:Measurement_Point_Round-SMD-Pad_Small" H 2100 7050 50 0001 C CNN
F 3 "" H 2100 7050 50 0000 C CNN
F 4 "-" H 0 0 50 0001 C CNN "manf#"
F 5 "-" H 0 0 50 0001 C CNN "mouser#"
	1    2100 7050
	-1   0    0    1   
$EndComp
$Comp
L TST P7
U 1 1
P 2400 7050
F 0 "P7" H 2400 7350 50 0000 C BNN
F 1 "TST" H 2400 7300 50 0000 C CNN
F 2 "Measurement_Points:Measurement_Point_Round-SMD-Pad_Small" H 2400 7050 50 0001 C CNN
F 3 "" H 2400 7050 50 0000 C CNN
F 4 "-" H 0 0 50 0001 C CNN "manf#"
F 5 "-" H 0 0 50 0001 C CNN "mouser#"
	1    2400 7050
	-1   0    0    1   
$EndComp
$Comp
L D D9
U 1 1
P 4100 4050
F 0 "D9" V 4054 4128 50 0000 L CNN
F 1 "SMBJ5.0A" V 4145 4128 50 0000 L CNN
F 2 "w_smd_diode:do214aa" V 4191 4128 50 0001 L CNN
F 3 "" H 4100 4050 50 0000 C CNN
F 4 "SMBJ5.0A" H 0 0 50 0001 C CNN "manf#"
F 5 "576-SMBJ5.0A" V 4100 4050 60 0001 C CNN "mouser#"
	1    4100 4050
	0    1    1    0   
$EndComp
$Comp
L D D8
U 1 1
P 1600 4550
F 0 "D8" H 1600 4335 50 0000 C CNN
F 1 "SMBJ5.0A" H 1600 4426 50 0000 C CNN
F 2 "w_smd_diode:do214aa" V 1691 4628 50 0001 L CNN
F 3 "" H 1600 4550 50 0000 C CNN
F 4 "SMBJ5.0A" H 0 0 50 0001 C CNN "manf#"
F 5 "576-SMBJ5.0A" V 1600 4550 60 0001 C CNN "mouser#"
	1    1600 4550
	-1   0    0    1   
$EndComp
$Comp
L TST P14
U 1 1
P 2650 7050
F 0 "P14" H 2650 7350 50 0000 C BNN
F 1 "TST" H 2650 7300 50 0000 C CNN
F 2 "Measurement_Points:Measurement_Point_Round-SMD-Pad_Small" H 2650 7050 50 0001 C CNN
F 3 "" H 2650 7050 50 0000 C CNN
F 4 "-" H 0 0 50 0001 C CNN "manf#"
F 5 "-" H 0 0 50 0001 C CNN "mouser#"
	1    2650 7050
	-1   0    0    1   
$EndComp
$Comp
L GND #PWR033
U 1 1
P 2650 6900
F 0 "#PWR033" H 2650 6650 50 0001 C CNN
F 1 "GND" H 2655 6727 50 0000 C CNN
F 2 "" H 2650 6900 50 0000 C CNN
F 3 "" H 2650 6900 50 0000 C CNN
	1    2650 6900
	-1   0    0    1   
$EndComp
Text Notes 7250 850  0    79   Italic 16
5v @ 2.0A DC/DC supply
Text Notes 7050 3750 0    79   Italic 16
3V3 & 1V8 DC/DC
Text Notes 3050 900  0    79   Italic 16
2V5 For Video DAC
Text Notes 1950 6550 2    60   Italic 12
Test Points
Text Notes 2800 3150 0    79   Italic 16
Backfeed Protection Diode
Wire Wire Line
	10100 1350 10100 1100
Wire Wire Line
	10050 1350 10100 1350
Wire Wire Line
	8100 1450 8200 1350
Wire Wire Line
	7400 1650 7400 1850
Wire Wire Line
	7500 1650 7400 1650
Wire Wire Line
	8700 2850 8700 1900
Wire Wire Line
	9200 1900 9200 2300
Wire Wire Line
	9200 1450 9450 1450
Wire Wire Line
	9200 1450 9200 1600
Wire Wire Line
	9400 1350 9550 1350
Wire Wire Line
	9450 1350 9450 1600
Wire Wire Line
	9450 1900 9450 2400
Wire Wire Line
	9450 2700 9450 2950
Wire Wire Line
	8700 1350 8700 1600
Wire Wire Line
	8100 1350 8800 1350
Wire Wire Line
	8250 2300 9450 2300
Wire Wire Line
	8450 1900 8450 2150
Wire Wire Line
	8450 2150 8250 2150
Wire Wire Line
	8450 1350 8450 1600
Wire Wire Line
	5900 1850 5900 2000
Wire Wire Line
	5900 1200 5900 1550
Wire Wire Line
	6500 1900 6500 2150
Wire Wire Line
	6500 1350 6500 1600
Wire Wire Line
	7600 2850 8700 2850
Wire Wire Line
	8450 2450 8450 2850
Wire Wire Line
	8250 2450 8450 2450
Wire Wire Line
	7600 2800 7600 2950
Wire Wire Line
	6350 2750 6350 2950
Wire Wire Line
	6350 2300 6750 2300
Wire Wire Line
	6350 1350 6350 2450
Wire Wire Line
	5900 1350 7500 1350
Wire Wire Line
	6700 1350 6700 1600
Wire Wire Line
	6700 1900 6700 2150
Wire Wire Line
	6500 2150 6750 2150
Wire Wire Line
	8100 1550 8200 1450
Wire Wire Line
	8200 1350 8200 1550
Wire Wire Line
	8200 1550 8100 1650
Wire Wire Line
	8200 4700 9700 4700
Wire Wire Line
	9100 4700 9100 4650
Wire Wire Line
	9100 4350 9100 4300
Wire Wire Line
	9000 4300 10000 4300
Wire Wire Line
	9400 4300 9400 4350
Wire Wire Line
	9400 4700 9400 4650
Wire Wire Line
	8200 4850 8350 4850
Wire Wire Line
	8950 4850 10300 4850
Wire Wire Line
	9100 4850 9100 4900
Wire Wire Line
	9400 4850 9400 4900
Wire Wire Line
	8200 5300 9400 5300
Wire Wire Line
	9100 5300 9100 5200
Wire Wire Line
	9400 5200 9400 5450
Wire Wire Line
	10000 4150 10000 5450
Wire Wire Line
	10300 4700 10300 5450
Wire Wire Line
	9400 5750 9400 5950
Wire Wire Line
	9400 5850 10300 5850
Wire Wire Line
	9700 5850 9700 5750
Wire Wire Line
	10000 5850 10000 5750
Wire Wire Line
	10300 5850 10300 5750
Wire Wire Line
	8400 4300 8200 4300
Wire Wire Line
	7450 6000 7450 6150
Wire Wire Line
	7350 6100 7550 6100
Wire Wire Line
	7550 6100 7550 6000
Wire Wire Line
	7350 6100 7350 6000
Wire Wire Line
	5800 4400 6750 4400
Wire Wire Line
	5800 4100 5800 4600
Wire Wire Line
	6750 4300 6550 4300
Wire Wire Line
	6550 4300 6550 5400
Wire Wire Line
	6550 5200 6750 5200
Wire Wire Line
	6200 5400 6200 4400
Wire Wire Line
	5800 4900 5800 5400
Wire Wire Line
	6750 5300 5800 5300
Wire Wire Line
	6200 5700 6200 5900
Wire Wire Line
	5800 5800 6550 5800
Wire Wire Line
	6550 5800 6550 5700
Wire Wire Line
	5800 5800 5800 5700
Wire Wire Line
	3750 3800 4100 3800
Wire Wire Line
	3000 3800 3350 3800
Wire Wire Line
	3350 4200 3350 4100
Wire Wire Line
	3350 4100 3200 4100
Wire Wire Line
	3200 4100 3200 3800
Wire Wire Line
	3750 4200 3750 4100
Wire Wire Line
	3750 4100 3900 4100
Wire Wire Line
	3900 4100 3900 3800
Wire Wire Line
	3350 4850 3350 5150
Wire Wire Line
	3350 5450 3350 5550
Wire Wire Line
	3750 4850 3750 5150
Wire Wire Line
	3750 5450 3750 5550
Wire Wire Line
	3450 4850 3450 4950
Wire Wire Line
	3350 4950 3650 4950
Wire Wire Line
	3650 4950 3650 4850
Wire Wire Line
	3550 4100 3550 4150
Wire Wire Line
	3550 4150 3950 4150
Wire Wire Line
	3950 4150 3950 4950
Wire Wire Line
	3950 4950 3750 4950
Wire Wire Line
	4100 3500 4100 3900
Wire Wire Line
	3000 3500 3000 3800
Wire Wire Line
	2450 1900 2450 2150
Wire Wire Line
	2450 2050 2850 2050
Wire Wire Line
	2850 2050 2850 1800
Wire Wire Line
	2850 1800 2950 1800
Wire Wire Line
	2950 1650 2850 1650
Wire Wire Line
	2850 1650 2850 1500
Wire Wire Line
	2450 1500 2950 1500
Wire Wire Line
	2450 1250 2450 1600
Wire Wire Line
	4150 1800 4300 1800
Wire Wire Line
	4300 1800 4300 1900
Wire Wire Line
	4300 2200 4300 2350
Wire Wire Line
	4300 2250 4750 2250
Wire Wire Line
	4750 2250 4750 1950
Wire Wire Line
	4750 1300 4750 1650
Wire Wire Line
	4750 1500 4150 1500
Wire Wire Line
	1350 4650 1600 4650
Wire Wire Line
	1600 4650 1600 4700
Wire Wire Line
	1900 4250 1900 4550
Wire Wire Line
	2400 6900 2400 7050
Wire Wire Line
	2100 7050 2100 6900
Wire Wire Line
	1850 6900 1850 7050
Wire Wire Line
	1600 7050 1600 6900
Wire Wire Line
	1350 6900 1350 7050
Wire Wire Line
	1100 7050 1100 6900
Wire Wire Line
	900  2800 900  2950
Wire Wire Line
	1000 2850 900  2850
Wire Wire Line
	1300 2850 1450 2850
Wire Wire Line
	1450 2800 1450 2950
Wire Wire Line
	900  3250 900  3400
Wire Wire Line
	1450 3350 1450 3250
Wire Wire Line
	1800 2950 1800 2800
Wire Wire Line
	4100 4200 4100 5500
Wire Wire Line
	4100 5500 3750 5500
Wire Wire Line
	1900 4550 1750 4550
Wire Wire Line
	1450 4550 1350 4550
Wire Wire Line
	1800 3350 1800 3250
Wire Wire Line
	900  3350 1800 3350
Wire Wire Line
	2650 6900 2650 7050
Wire Wire Line
	9700 4700 9700 5450
Connection ~ 5900 1350
Connection ~ 6700 1350
Connection ~ 8200 1350
Connection ~ 8450 1350
Connection ~ 9450 1350
Connection ~ 8450 2850
Connection ~ 9200 2300
Connection ~ 9450 1450
Connection ~ 9450 2300
Connection ~ 8700 1350
Connection ~ 6350 1350
Connection ~ 6700 2150
Connection ~ 6500 1350
Connection ~ 7600 2850
Connection ~ 6350 2300
Connection ~ 9100 4300
Connection ~ 9100 4700
Connection ~ 9100 4850
Connection ~ 9100 5300
Connection ~ 9400 5300
Connection ~ 9400 4300
Connection ~ 10000 4300
Connection ~ 9400 4850
Connection ~ 10300 4850
Connection ~ 9400 5850
Connection ~ 9700 5850
Connection ~ 10000 5850
Connection ~ 7450 6100
Connection ~ 5800 4400
Connection ~ 6550 4400
Connection ~ 6550 5200
Connection ~ 6200 4400
Connection ~ 5800 5300
Connection ~ 6200 5800
Connection ~ 3200 3800
Connection ~ 3900 3800
Connection ~ 3350 4950
Connection ~ 3450 4950
Connection ~ 3750 4950
Connection ~ 2450 2050
Connection ~ 2850 1500
Connection ~ 2450 1500
Connection ~ 4300 2250
Connection ~ 4750 1500
Connection ~ 900  2850
Connection ~ 1450 2850
Connection ~ 900  3350
Connection ~ 1450 3350
Connection ~ 3750 5500
Connection ~ 4100 3800
Connection ~ 9400 4700
$EndSCHEMATC
